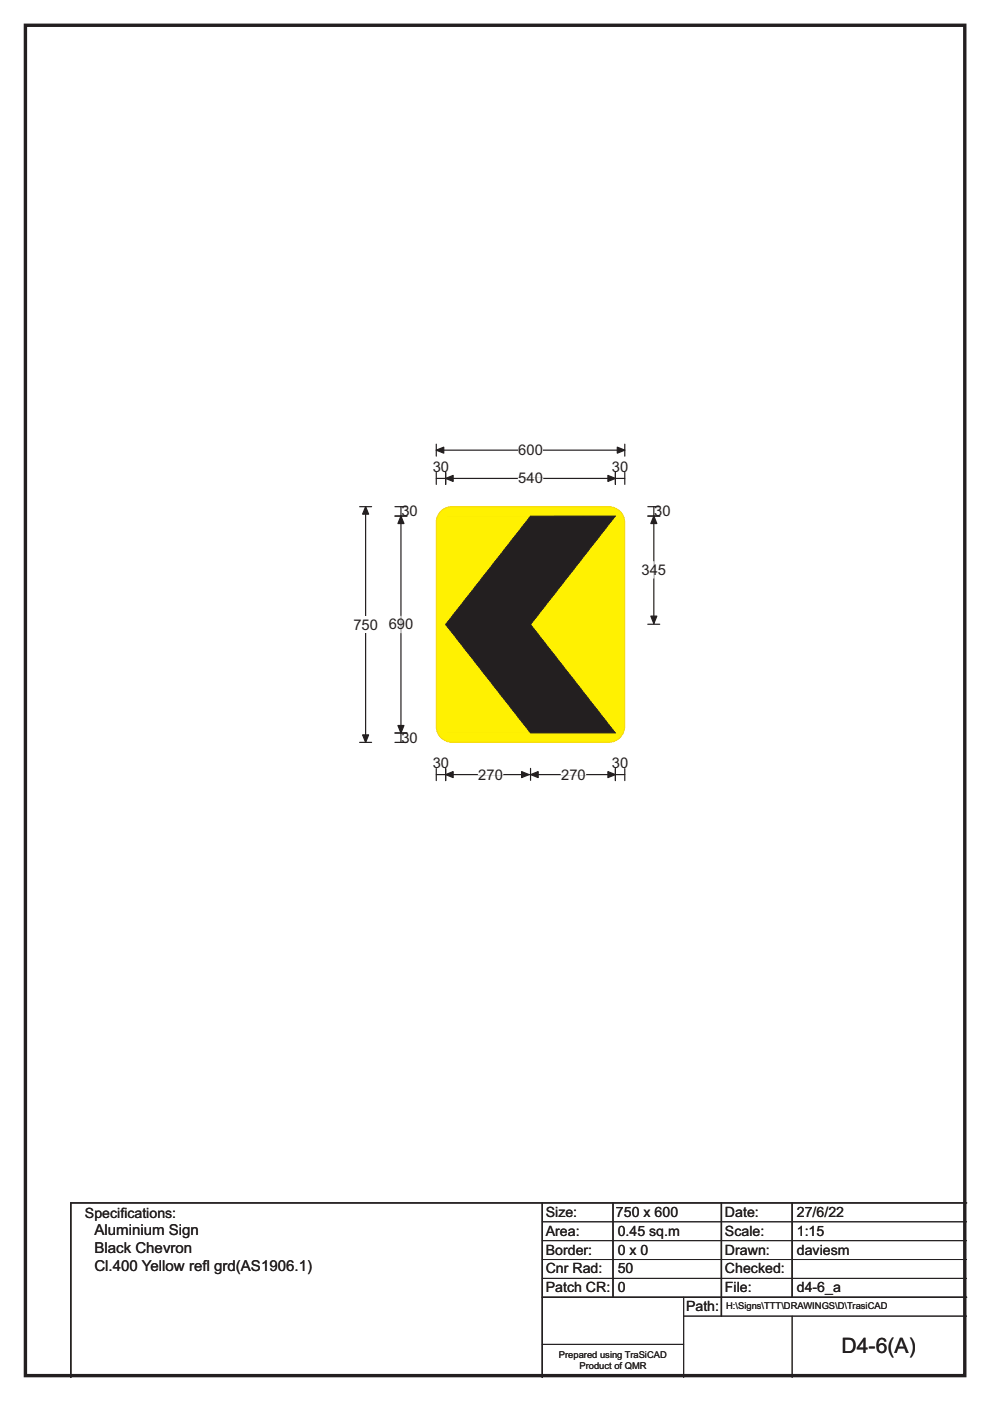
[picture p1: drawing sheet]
<svg xmlns="http://www.w3.org/2000/svg" width="210mm" height="297mm" viewBox="0 0 210 297" stroke-linecap="round" stroke-linejoin="round" font-family="sans-serif">
<path d="M5.4 5.4h199.2v286.3h-199.2z" fill="none" stroke="#231f20" stroke-width=".72"/>
<path d="M92.5 95.4h40M92.5 94.2v2.5M132.5 94.2v2.5" fill="none" stroke="#231f20" stroke-width=".25"/>
<g fill="#231f20" stroke="#231f20" stroke-width=".25">
<path d="M92.5 95.4l1.6-.6v1.3z" fill-rule="evenodd"/>
<path d="M130.9 94.8l1.6 .6-1.6 .7z" fill-rule="evenodd"/>
</g>
<path d="M109.9 93.7h5.2v3.5h-5.2z" fill="#fff"/>
<path d="M76.3 107.4h2.5M77.5 107.4v50M92.5 101.4h40M92.5 100.2v2.5M94.5 100.2v2.5M130.5 100.2v2.5M132.5 100.2v2.5M76.3 157.4h2.5" fill="none" stroke="#231f20" stroke-width=".25"/>
<g fill="#231f20" stroke="#231f20" stroke-width=".25">
<path d="M94.5 101.4l1.6-.6v1.3z" fill-rule="evenodd"/>
<path d="M128.9 100.8l1.6 .6-1.6 .7z" fill-rule="evenodd"/>
<path d="M77.5 107.4l.7 1.6h-1.3z" fill-rule="evenodd"/>
<path d="M76.9 155.8h1.3l-.7 1.6z" fill-rule="evenodd"/>
</g>
<path d="M109.9 101.4h5.2" fill="none" stroke="#fff" stroke-width=".25"/>
<path d="M74.9 130.7h5.3v3.5h-5.3z" fill="#fff"/>
<path d="M83.8 109.4h2.5M83.8 107.4h2.5M85 107.4v50M83.8 155.4h2.5M83.8 157.4h2.5" fill="none" stroke="#231f20" stroke-width=".25"/>
<g fill="#231f20" stroke="#231f20" stroke-width=".25">
<path d="M85 109.4l.7 1.6h-1.3z" fill-rule="evenodd"/>
<path d="M84.4 153.8h1.3l-.7 1.6z" fill-rule="evenodd"/>
</g>
<path d="M85 130.7v3.5" fill="none" stroke="#fff" stroke-width=".25"/>
<path d="M93.5 108.4a3.3 3.3 0 0 1 2.4-1h33.3a3.3 3.3 0 0 1 3.3 3.3v43.3a3.4 3.4 0 0 1-3.3 3.4h-33.3a3.3 3.3 0 0 1-3.4-3.4v-43.3a3.3 3.3 0 0 1 1-2.3z" fill-rule="evenodd" fill="#fff101" stroke="#f7d609" stroke-width=".21"/>
<path d="M94.5 109.4h36v46h-36z" fill="#231f20"/>
<path d="M94.5 109.4h36v46h-36z" fill="#fff101" stroke="#fff101" stroke-width=".35"/>
<path d="M115 255v37M130 255v20M153 255v24M168 255v20M205 255h-190v37M115 275h90" fill="none" stroke="#231f20" stroke-width=".3"/>
<path d="M115 259h90M115 263h90M115 267h90M115 271h90M145 279h60M145 275v17M168 279v13M115 285h30" fill="none" stroke="#231f20" stroke-width=".21"/>
<path d="M112.5 109.4h18l-18 23 18 23h-18l-18-23z" fill-rule="evenodd" fill="#231f20" stroke="#231f20" stroke-width=".21"/>
<path d="M137.4 109.4h2.5M137.4 107.4h2.5M138.7 107.4v24.9M137.4 132.4h2.5M92.5 164.2h40M92.5 163v2.5M94.5 163v2.5M112.5 162.9v2.6M130.5 163v2.5M132.5 163v2.5" fill="none" stroke="#231f20" stroke-width=".25"/>
<g fill="#231f20" stroke="#231f20" stroke-width=".25">
<path d="M138.7 109.4l.6 1.6h-1.3z" fill-rule="evenodd"/>
<path d="M138 130.6h1.3l-.6 1.6z" fill-rule="evenodd"/>
<path d="M94.5 164.2l1.6-.6v1.3z" fill-rule="evenodd"/>
<path d="M128.9 163.6l1.6 .6-1.6 .7z" fill-rule="evenodd"/>
<path d="M112.6 164.2l1.5-.6v1.3z" fill-rule="evenodd"/>
<path d="M110.6 163.6l1.6 .6-1.6 .7z" fill-rule="evenodd"/>
</g>
<path d="M138.7 119.1v3.5M101.5 164.2h5.2M119 164.2h5.2" fill="none" stroke="#fff" stroke-width=".25"/>
<text font-size="4.5" fill="#231f20" x="178.5" y="286.9">D4-6(A)</text>
<g font-size="3.2" fill="#231f20">
<text x="20" y="261.9">Aluminium Sign</text>
<text x="20" y="265.8">Black Chevron</text>
<text x="20" y="269.6">Cl.400 Yellow ref</text>
<text x="42.9" y="269.6">l grd(AS1906.1)</text>
</g>
<g font-size="3.1" fill="#231f20">
<text x="91.8" y="100">30</text>
<text x="109.9" y="96.5">600</text>
<text x="129.8" y="100">30</text>
<text x="109.9" y="102.5">540</text>
<text x="85.1" y="109.5">30</text>
<text x="138.8" y="109.5">30</text>
<text x="136.1" y="121.9">345</text>
<text x="74.9" y="133.5">750</text>
<text x="82.4" y="133.5">690</text>
<text x="85.1" y="157.4">30</text>
<text x="91.8" y="162.8">30</text>
<text x="101.5" y="165.3">270</text>
<text x="119" y="165.3">270</text>
<text x="129.8" y="162.8">30</text>
</g>
<g font-size="3" fill="#231f20">
<text x="115.8" y="258">Size:</text>
<text x="130.7" y="258">750 x 600</text>
<text x="153.8" y="258">Date:</text>
<text x="169" y="258">27/6/22</text>
<text x="18" y="258.2">Specif</text>
<text x="25.5" y="258.2">ications:</text>
<text x="115.8" y="262">Area:</text>
<text x="131" y="262">0.45 sq.m</text>
<text x="153.8" y="262">Scale:</text>
<text x="169" y="262">1:15</text>
<text x="115.8" y="266">Border:</text>
<text x="115.8" y="270">Cnr Rad:</text>
<text x="131" y="266">0 x 0</text>
<text x="131" y="270">50</text>
<text x="153.8" y="266">Drawn:</text>
<text x="153.8" y="270">Checked:</text>
<text x="169" y="266">daviesm</text>
<text x="115.8" y="274">Patch CR:</text>
<text x="131" y="274">0</text>
<text x="153.8" y="274">File:</text>
<text x="169" y="274">d4-6_a</text>
<text x="145.5" y="278">Path:</text>
</g>
<g font-size="2" fill="#231f20">
<text x="154" y="277.6">H:\Signs\TTT\DRAWINGS\D\TrasiCAD</text>
<text x="118.5" y="287.8">Prepared using TraSiCAD</text>
<text x="122.9" y="290.2">Product of QMR</text>
</g>
</svg>
